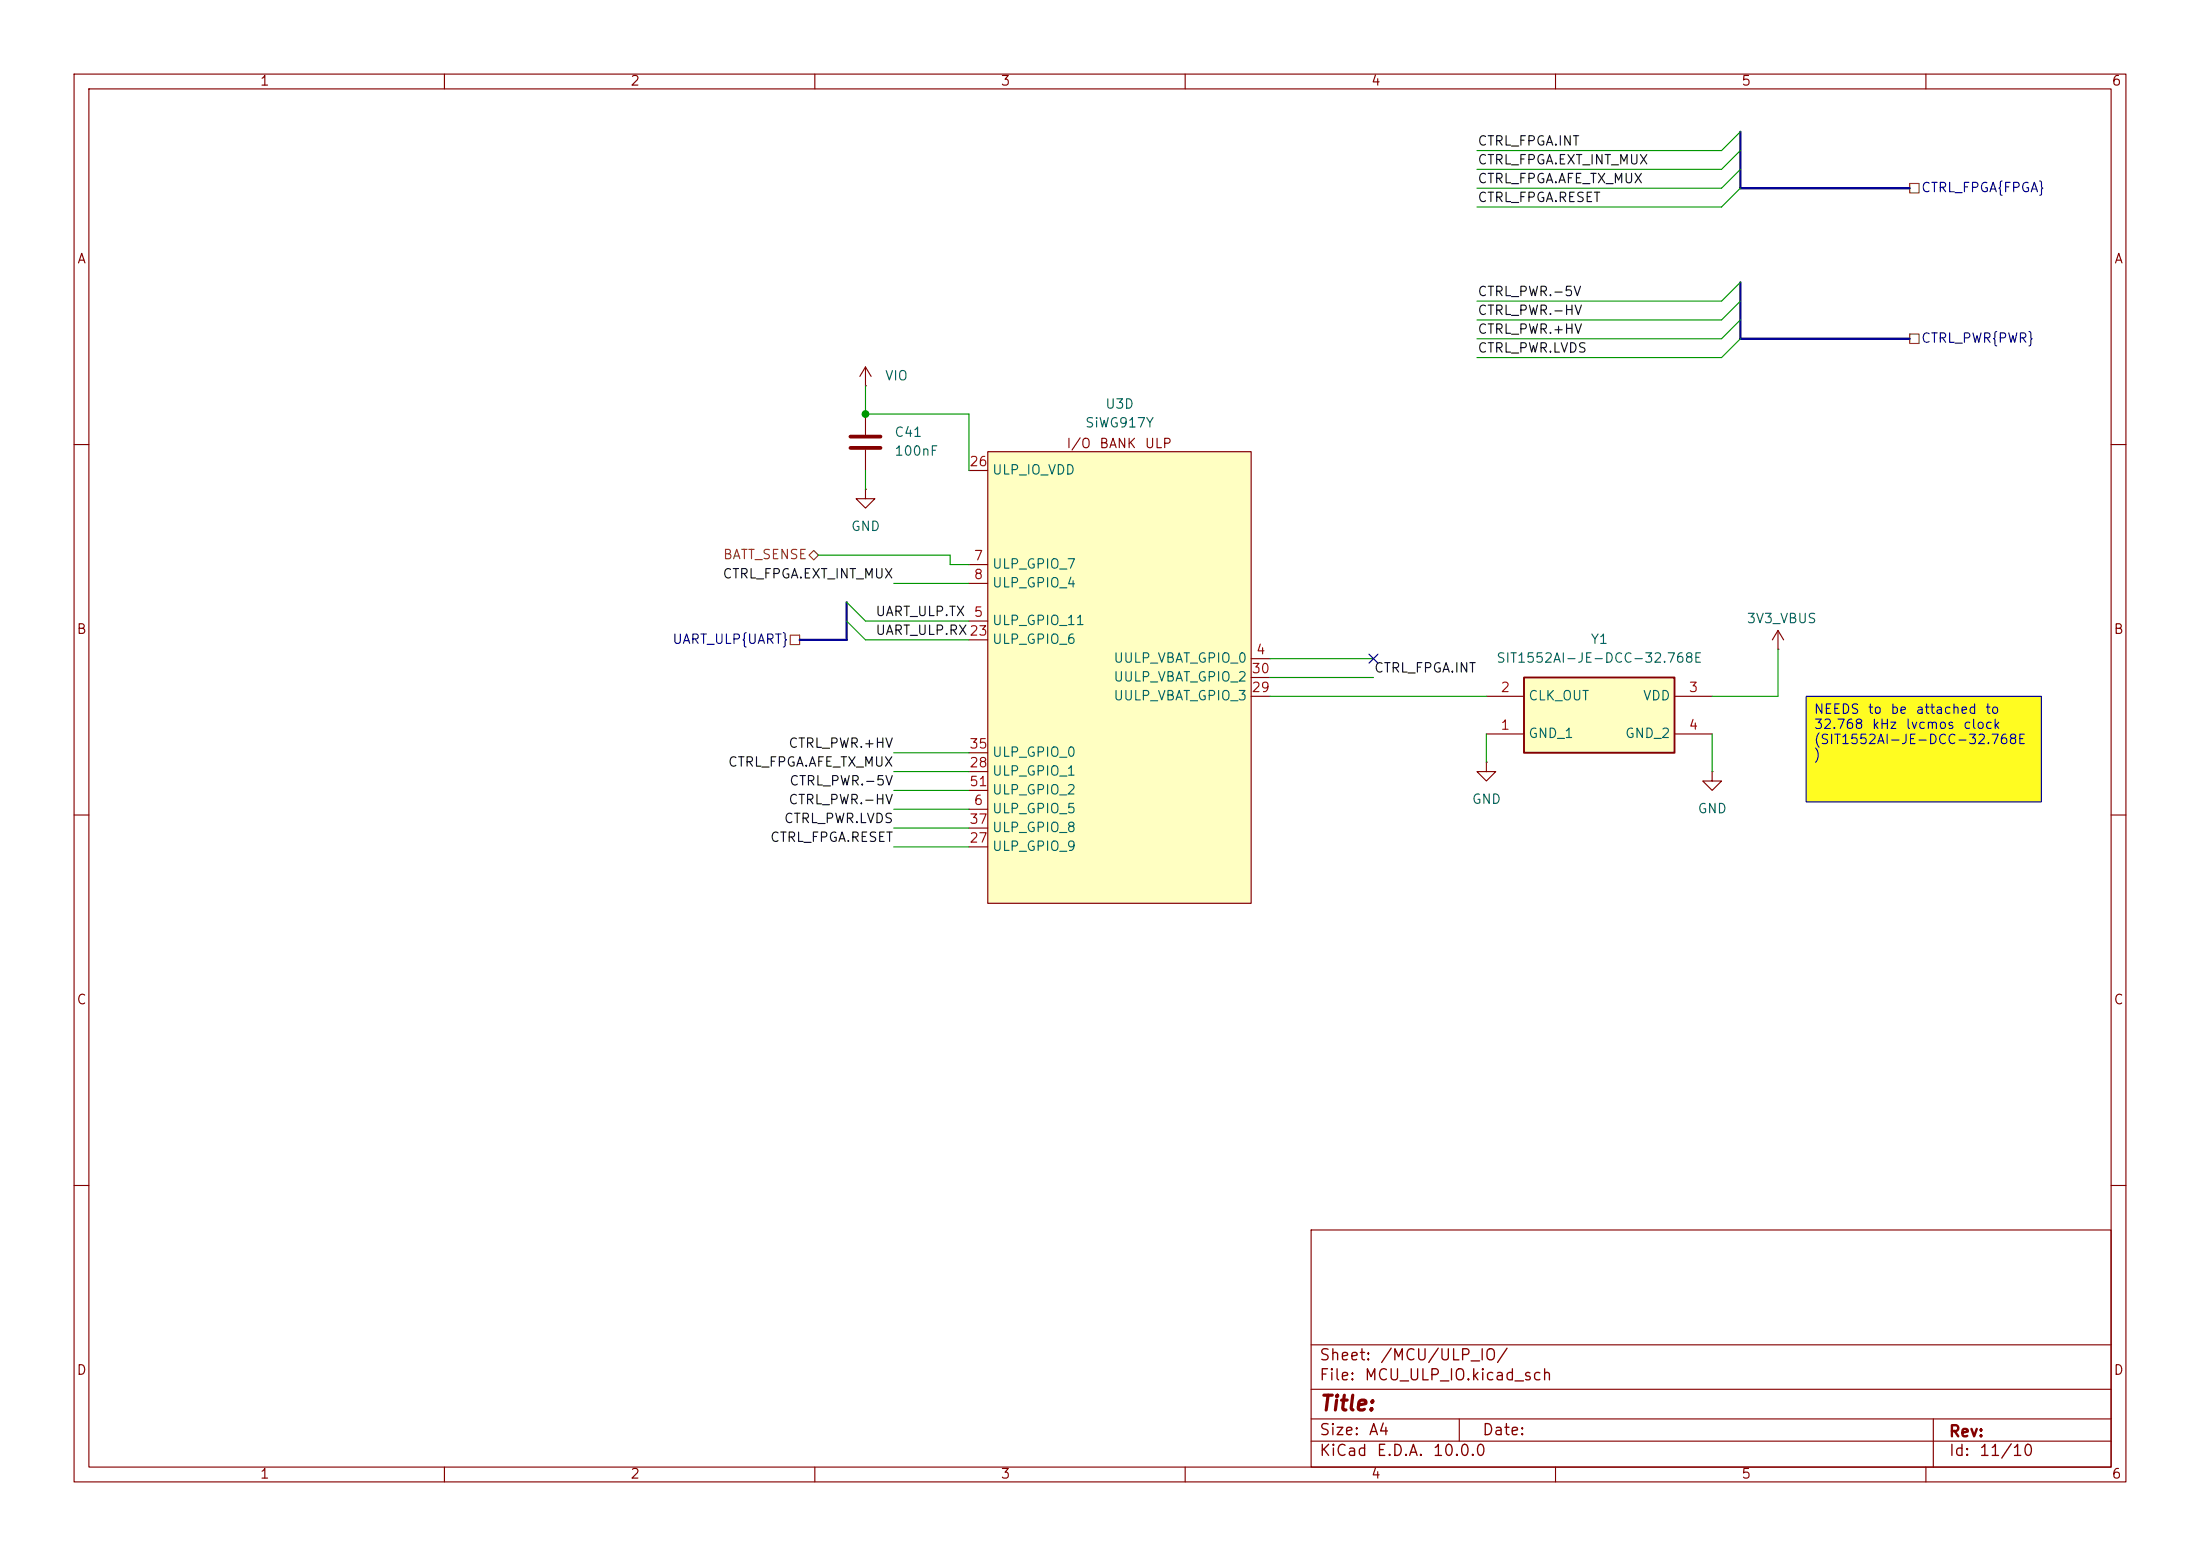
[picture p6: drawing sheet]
<svg xmlns="http://www.w3.org/2000/svg" width="297mm" height="210mm" viewBox="0 0 297 210" stroke-linecap="round" stroke-linejoin="round" font-family="sans-serif">
<g fill="none" stroke="#840000" stroke-width=".15">
<path d="M10 10h277v190h-277zM12 12h273v186h-273zM60 10v2M110 10v2M160 10v2M210 10v2M260 10v2M10 60h2M285 60h2M10 110h2M285 110h2M10 160h2"/>
<path d="M177 166h108v32h-108zM285 160h2M60 198v2M110 198v2M160 198v2M177 194.5h108M177 191.5h108M177 187.5h108M177 181.5h108M197 191.5v3M210 198v2M260 198v2"/>
<path d="M261 191.5v6.5"/>
</g>
<path d="M243.8 94h31.8v14.2h-31.8z" fill="#fffc21"/>
<path d="M116.8 66v1.3h1.3l-1.3 1.3-1.2-1.3h1.2M116.8 66h.1" fill="none" stroke="#840000" stroke-width=".15"/>
<path d="M205.7 91.4h20.4v10.2h-20.4z" fill="#ffffc2"/>
<path d="M205.7 91.4h20.4v10.2h-20.4z" fill="none" stroke="#840000" stroke-width=".25"/>
<path d="M200.7 99.1h5M200.7 94h5M226.1 99.1h5M226.1 94h5M240 87.6h.1M240 85.1l-.7 1.3M240 85.1l.8 1.3M240 85.1v2.5M200.7 102.9v1.2h1.2l-1.2 1.3-1.3-1.3h1.3M200.7 102.9h.1M231.1 104.1v1.3h1.3l-1.3 1.3-1.2-1.3h1.2M231.1 104.1h.1" fill="none" stroke="#840000" stroke-width=".15"/>
<path d="M133.3 61h35.6v60.9h-35.6z" fill="#ffffc2"/>
<g fill="none" stroke="#840000" stroke-width=".15">
<path d="M116.8 52.1h.1M116.8 49.5l-.7 1.3M116.8 49.5l.8 1.3M116.8 49.5v2.6M116.8 55.9v2.8M116.8 60.7v2.8M130.8 76.2h2.5M130.8 78.7h2.5M130.8 63.5h2.5M133.3 61h35.6v60.9h-35.6zM130.8 83.8h2.5M130.8 86.4h2.5"/>
<path d="M168.9 88.9h2.5M168.9 94h2.5M168.9 91.4h2.5M130.8 109.2h2.5M130.8 114.3h2.5M130.8 104.1h2.5M130.8 101.6h2.5M130.8 111.8h2.5M130.8 106.7h2.5"/>
</g>
<path d="M114.8 58.9h4.1M114.8 60.5h4.1" fill="none" stroke="#840000" stroke-width=".51"/>
<path d="M257.8 24.8h1.3v1.2h-1.3zM257.8 45.1h1.3v1.3h-1.3zM109.9 74.3l.6 .6-.6 .7-.7-.7zM106.7 85.7h1.2v1.3h-1.2z" fill="none" stroke="#725600" stroke-width=".15"/>
<path d="M234.9 17.8v7.6h22.9M234.9 38.1v7.6h22.9M114.3 81.3v5.1h-6.4" fill="none" stroke="#000084" stroke-width=".3"/>
<g fill="none" stroke="#009600" stroke-width=".15">
<path d="M234.9 17.8l-2.5 2.5h-33M234.9 22.9l-2.5 2.5h-33M234.9 20.3l-2.5 2.6h-33M234.9 25.4l-2.5 2.5h-33M234.9 38.1l-2.5 2.5h-33M116.8 52.1v3.8h14v7.6M234.9 43.2l-2.5 2.5h-33M234.9 45.7l-2.5 2.6h-33M234.9 40.6l-2.5 2.6h-33M110.5 74.9h17.8v1.3h2.5M116.8 63.5v2.5M120.6 78.7h10.2"/>
<path d="M114.3 83.8l2.5 2.6h14M114.3 81.3l2.5 2.5h14M171.4 94h29.3M171.4 91.4h14M171.4 88.9h14M200.7 99.1v3.8M231.1 99.1v5M240 87.6v6.4h-8.9M120.6 109.2h10.2M120.6 101.6h10.2M120.6 111.8h10.2M120.6 106.7h10.2"/>
<path d="M120.6 104.1h10.2M120.6 114.3h10.2"/>
</g>
<path d="M184.8 88.3l1.2 1.2M186 88.3l-1.2 1.2" fill="none" stroke="#000084" stroke-width=".15"/>
<path d="M243.8 94h31.8v14.2h-31.8z" fill="none" stroke="#0000c2" stroke-width=".15"/>
<circle cx="116.8" cy="55.9" r=".46" fill="#009600" stroke="#009600" stroke-width=".14"/>
<text font-size="2" fill="#840000" x="178" y="190.9">Title:</text>
<g font-size="1.5" fill="#840000">
<text x="178" y="184">Sheet:</text>
<text x="186.2" y="184">/MCU/ULP_IO/</text>
<text x="178" y="186.7">File:</text>
<text x="184.1" y="186.7">MCU_ULP_IO.kicad_sch</text>
<text x="178" y="196.9">KiCad</text>
<text x="178" y="194.1">Size:</text>
<text x="184.7" y="194.1">A4</text>
<text x="185.7" y="196.9">E.D.A.</text>
<text x="193.3" y="196.9">10.0.0</text>
<text x="200" y="194.1">Date:</text>
<text x="263" y="194.3">Rev:</text>
<text x="263" y="196.9">Id:</text>
<text x="267.1" y="196.9">11/10</text>
</g>
<g font-size="1.3" fill="#840000">
<text x="35" y="11.9">1</text>
<text x="85" y="11.9">2</text>
<text x="135" y="11.9">3</text>
<text x="185" y="11.9">4</text>
<text x="235" y="11.9">5</text>
<text x="285" y="11.9">6</text>
<text x="10.3" y="35.9">A</text>
<text x="285.3" y="35.9">A</text>
<text x="143.9" y="60.8">I/O</text>
<text x="148.3" y="60.8">BANK</text>
<text x="154.4" y="60.8">ULP</text>
<text x="10.3" y="85.9">B</text>
<text x="285.3" y="85.9">B</text>
<text x="10.3" y="135.9">C</text>
<text x="285.3" y="135.9">C</text>
<text x="10.3" y="185.9">D</text>
<text x="285.3" y="185.9">D</text>
<text x="35" y="199.9">1</text>
<text x="85" y="199.9">2</text>
<text x="135" y="199.9">3</text>
<text x="185" y="199.9">4</text>
<text x="235" y="199.9">5</text>
<text x="285" y="199.9">6</text>
</g>
<g font-size="1.3" fill="#0f0f0f">
<text x="199.4" y="20">CTRL_FPGA.INT</text>
<text x="199.4" y="22.5">CTRL_FPGA.EXT_INT_MUX</text>
<text x="199.4" y="27.6">CTRL_FPGA.RESET</text>
<text x="199.4" y="25.1">CTRL_FPGA.AFE_TX_MUX</text>
<text x="199.4" y="40.3">CTRL_PWR.-5V</text>
<text x="199.4" y="47.9">CTRL_PWR.LVDS</text>
<text x="199.4" y="42.8">CTRL_PWR.-HV</text>
<text x="199.4" y="45.4">CTRL_PWR.+HV</text>
<text x="97.5" y="78.4">CTRL_FPGA.EXT_INT_MUX</text>
<text x="118.1" y="83.5">UART_ULP.TX</text>
<text x="118.1" y="86">UART_ULP.RX 23</text>
<text x="185.4" y="91.1">CTRL_FPGA.INT</text>
<text x="106.4" y="101.3">CTRL_PWR.+HV</text>
<text x="98.2" y="103.8">CTRL_FPGA.AFE_TX_MUX</text>
<text x="106.5" y="106.3">CTRL_PWR.-5V</text>
<text x="103.9" y="114">CTRL_FPGA.RESET</text>
<text x="105.8" y="111.4">CTRL_PWR.LVDS</text>
<text x="106.4" y="108.9">CTRL_PWR.-HV</text>
</g>
<g font-size="1.3" fill="#000084">
<text x="259.3" y="26.3">CTRL_FPGA{FPGA}</text>
<text x="259.3" y="46.6">CTRL_PWR{PWR}</text>
<text x="90.7" y="87.2">UART_ULP{UART}</text>
</g>
<g font-size="1.3" fill="#006464">
<text x="119.4" y="51.7">VIO</text>
<text x="120.7" y="59.3">C41</text>
<text x="146.4" y="58">SiWG917Y</text>
<text x="149.1" y="55.5">U3D</text>
<text x="120.7" y="61.8">100nF</text>
<text x="133.9" y="64.4">ULP_IO_VDD</text>
<text x="114.8" y="72">GND</text>
<text x="133.9" y="77.1">ULP_GPIO_7</text>
<text x="133.9" y="79.6">ULP_GPIO_4</text>
<text x="133.9" y="84.7">ULP_GPIO_11</text>
<text x="133.9" y="87.2">ULP_GPIO_6</text>
<text x="150.2" y="89.8">UULP_VBAT_GPIO_0</text>
<text x="201.9" y="89.8">SIT1552AI-JE-DCC-32.768E</text>
<text x="214.6" y="87.2">Y1</text>
<text x="235.7" y="84.4">3V3_VBUS</text>
<text x="150.2" y="94.8">UULP_VBAT_GPIO_3</text>
<text x="150.2" y="92.3">UULP_VBAT_GPIO_2</text>
<text x="206.2" y="94.8">CLK_OUT</text>
<text x="221.7" y="94.8">VDD</text>
<text x="206.2" y="99.9">GND_1</text>
<text x="219.3" y="99.9">GND_2</text>
<text x="133.9" y="105">ULP_GPIO_1</text>
<text x="133.9" y="102.5">ULP_GPIO_0</text>
<text x="133.9" y="107.5">ULP_GPIO_2</text>
<text x="133.9" y="110.1">ULP_GPIO_5</text>
<text x="133.9" y="112.6">ULP_GPIO_8</text>
<text x="198.6" y="108.8">GND</text>
<text x="229.1" y="110.1">GND</text>
<text x="133.9" y="115.2">ULP_GPIO_9</text>
</g>
<g font-size="1.3" fill="#a90000">
<text x="130.8" y="63.2">26</text>
<text x="131.4" y="75.9">7</text>
<text x="131.4" y="83.6">5</text>
<text x="131.4" y="78.5">8</text>
<text x="169.5" y="88.6">4</text>
<text x="168.9" y="93.7">29</text>
<text x="168.9" y="91.2">30</text>
<text x="202.5" y="93.7">2</text>
<text x="227.9" y="93.7">3</text>
<text x="130.8" y="101.3">35</text>
<text x="202.5" y="98.8">1</text>
<text x="227.9" y="98.8">4</text>
<text x="130.8" y="103.9">28</text>
<text x="130.8" y="106.4">51</text>
<text x="130.8" y="111.5">37</text>
<text x="131.4" y="109">6</text>
<text x="130.8" y="114">27</text>
</g>
<text font-size="1.3" fill="#725600" x="97.5" y="75.8">BATT_SENSE</text>
<g font-size="1.3" fill="#0000c2">
<text x="244.8" y="96.7">NEEDS</text>
<text x="244.8" y="98.7">32.768</text>
<text x="244.8" y="100.7">(SIT1552AI-JE-DCC-32.768E</text>
<text x="252.1" y="96.7">to</text>
<text x="252.6" y="98.7">kHz</text>
<text x="255.1" y="96.7">be</text>
<text x="257.2" y="98.7">lvcmos</text>
<text x="258.5" y="96.7">attached</text>
<text x="264.9" y="98.7">clock</text>
<text x="267.9" y="96.7">to</text>
<text x="244.8" y="102.8">)</text>
</g>
</svg>
